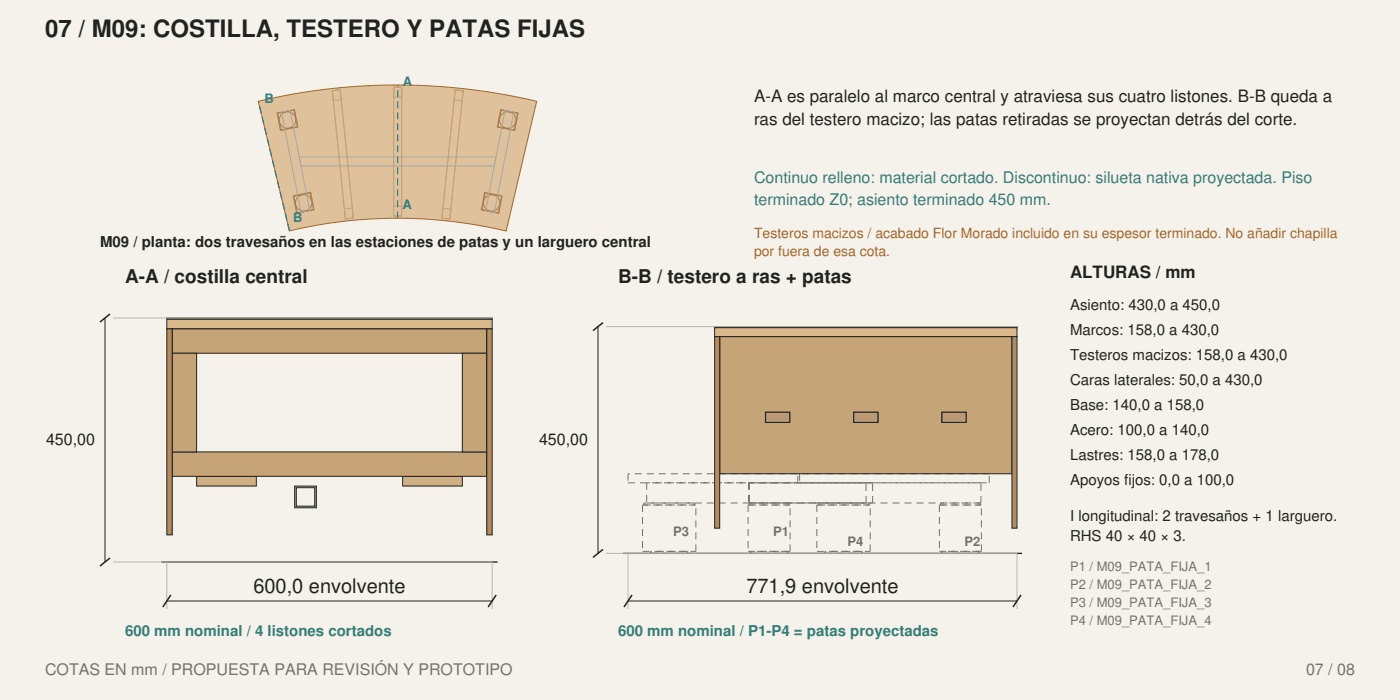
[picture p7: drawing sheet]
<svg xmlns="http://www.w3.org/2000/svg" width="494mm" height="247mm" viewBox="0 0 494 247" stroke-linecap="round" stroke-linejoin="round" font-family="sans-serif">
<path d="M0 0h493.9v246.9h-493.9z" fill="#f5f2eb"/>
<path d="M91.1 35.8l12.1-2.6 12.3-1.8 12.3-1.1 12.3-.3 12.7 .4 12.3 1.1 12.2 1.8 12 2.4-10.7 45.8-9.5-1.9-9.8-1.5-9.6-.8-9.6-.3-9.6 .3-9.6 .8-9.4 1.4-9.4 2z" fill="#dfc29c"/>
<path d="M91.1 35.8l12.1-2.6 12.3-1.8 12.3-1.1 12.3-.3 12.7 .4 12.3 1.1 12.2 1.8 12 2.4-10.7 45.8-9.5-1.9-9.8-1.5-9.6-.8-9.6-.3-9.6 .3-9.6 .8-9.4 1.4-9.4 2z" fill="none" stroke="#a86327" stroke-width=".35"/>
<path d="M117.2 32l2.8-.3 4.7 45.2-2.9 .3zM117.2 32l2.8-.3 .4 3.5-2.8 .3zM138.9 30.8h2.8v45.4h-2.9zM138.9 30.8h2.8v3.5h-2.8zM160.6 31.8l2.8 .3-4.7 45.2-2.8-.3zM160.6 31.8l2.8 .3-.4 3.5-2.8-.3zM121.5 73.7l2.8-.3 .4 3.5-2.9 .3zM138.8 72.7h2.9v3.5h-2.9zM156.2 73.5l2.9 .2-.4 3.6-2.8-.3z" fill="none" stroke="#c5a578" stroke-width=".35"/>
<g fill="none" stroke="#ac7b4b" stroke-width=".35">
<path d="M97.7 39.9l6.2-1.2 1.2 6.1-6.2 1.2zM97.9 40l5.9-1.2 1.1 5.9-5.8 1.1zM176.6 38.7l6.2 1.2-1.2 6.1-6.2-1.2zM176.7 38.9l5.9 1.1-1.1 5.8-5.9-1.1zM103.5 69.1l6.1-1.2 1.2 6.1-6.1 1.2zM103.6 69.2l5.9-1.1 1.1 5.8-5.8 1.1zM171 67.9l6.1 1.2-1.2 6.2-6.1-1.2zM171.1 68.1l5.9 1.1-1.2 5.9-5.8-1.2z"/>
<circle cx="101.4" cy="42.3" r="2.9"/>
<circle cx="179.1" cy="42.4" r="2.9"/>
<circle cx="107.1" cy="71.6" r="2.9"/>
<circle cx="173.5" cy="71.6" r="2.9"/>
</g>
<path d="M99.3 39.6l3.1-.6 6.9 35.3-3.1 .6zM178.2 39l3 .6-6.8 35.4-3.1-.6zM105.6 55.4h69.4l-.6 3.1h-68.2z" fill="none" stroke="#a7a9a7" stroke-width=".35"/>
<g fill="none" stroke="#307e7b" stroke-width=".42">
<path d="M91.1 35.8l.1 .4M91.6 37.6l.5 2.4M140.3 39.6v2.5M140.3 35.7v2.5M140.3 31.8v2.5M140.3 30v.4M92.5 41.3l.5 2.4M93.4 45.1l.6 2.4M94.3 48.9l.6 2.4M95.2 52.7l.6 2.4M96.1 56.4l.6 2.4M140.3 59v2.5"/>
<path d="M140.3 55.1v2.5M140.3 51.2v2.5M140.3 47.4v2.4M140.3 43.5v2.5M97 60.2l.6 2.4M97.9 64l.6 2.4M98.8 67.7l.6 2.4M99.7 71.5l.6 2.4M100.6 75.3l.6 2.4M101.5 79.1l.6 2.4M140.3 74.5v2.5M140.3 70.6v2.5"/>
<path d="M140.3 66.8v2.4M140.3 62.9v2.5"/>
</g>
<path d="M58.9 112.6h114.7v3.4h-114.7z" fill="#d9b98b"/>
<path d="M58.9 112.6h114.7v3.4h-114.7z" fill="none" stroke="#202321" stroke-width=".35"/>
<path d="M58.9 112.2h114.7v.4h-114.7z" fill="#d9b98b"/>
<path d="M58.9 112.2h114.7v.4h-114.7z" fill="none" stroke="#202321" stroke-width=".35"/>
<path d="M69.4 168h21v3.5h-21z" fill="#ceaf80"/>
<path d="M69.4 168h21v3.5h-21z" fill="none" stroke="#202321" stroke-width=".35"/>
<path d="M142.1 168h21v3.5h-21z" fill="#ceaf80"/>
<path d="M142.1 168h21v3.5h-21z" fill="none" stroke="#202321" stroke-width=".35"/>
<path d="M60.8 116h110.9v8.6h-110.9z" fill="#c5a578"/>
<path d="M60.8 116h110.9v8.6h-110.9z" fill="none" stroke="#202321" stroke-width=".35"/>
<path d="M60.8 159.4h110.9v8.6h-110.9z" fill="#c5a578"/>
<path d="M60.8 159.4h110.9v8.6h-110.9z" fill="none" stroke="#202321" stroke-width=".35"/>
<path d="M60.8 124.6h8.6v34.8h-8.6z" fill="#c5a578"/>
<path d="M60.8 124.6h8.6v34.8h-8.6z" fill="none" stroke="#202321" stroke-width=".35"/>
<path d="M163.1 124.6h8.6v34.8h-8.6z" fill="#c5a578"/>
<path d="M163.1 124.6h8.6v34.8h-8.6z" fill="none" stroke="#202321" stroke-width=".35"/>
<path d="M104 171.5h7.6v7.6h-7.6z" fill="#a7a9a7"/>
<path d="M104 171.5h7.6v7.6h-7.6z" fill="none" stroke="#202321" stroke-width=".35"/>
<path d="M104.5 172.1h6.5v6.5h-6.5z" fill="#f5f2eb"/>
<path d="M104.5 172.1h6.5v6.5h-6.5z" fill="none" stroke="#202321" stroke-width=".35"/>
<path d="M58.9 116h1.9v72.7h-1.9z" fill="#b68a5b"/>
<path d="M58.9 116h1.9v72.7h-1.9z" fill="none" stroke="#202321" stroke-width=".35"/>
<path d="M171.7 116h1.9v72.7h-1.9z" fill="#b68a5b"/>
<path d="M37 112.2v86.1M171.7 116h1.9v72.7h-1.9zM58.9 212h114.7" fill="none" stroke="#202321" stroke-width=".35"/>
<path d="M56.9 198.3h118.6" fill="none" stroke="#202321" stroke-width=".46"/>
<path d="M39.9 112.2h133.7M39.9 198.3h133.7v16.5M58.9 198.3v16.5" fill="none" stroke="#b9b5aa" stroke-width=".35"/>
<path d="M38.8 110.8l-3.5 2.8M38.8 196.8l-3.5 2.9M60.3 209.9l-2.9 4.2M175 209.9l-2.8 4.2" fill="none" stroke="#202321" stroke-width=".53"/>
<g fill="none" stroke="#70766c" stroke-width=".35">
<path d="M221.5 170.3h2.5M222.2 167.1h-.7v2.5M223.9 167.1h2.5M225.8 170.3h3.5M228.1 170.3v2.5M228.1 174.6v2.4M228.2 167.1h2.4M229.6 178.2h-2.9v2.4M230 170.3h3.6M230.3 178.2h3.5M232.4 167.1h2.5M234.2 170.3h3.6"/>
<path d="M234.6 178.2h3.5M236.6 167.1h2.5M238.5 170.3h3.5M238.8 178.2h3.5M240.9 167.1h2.4M242.7 170.3h3.6M243 178.2h2.5M245 177.4v.8M245.1 167.1h2.5M245.5 179.3v2.5M246.9 170.3h3.6M247.5 177.4h-20.4v.8"/>
<path d="M249.3 177.4h2.5M249.3 167.1h2.5M251.2 170.3h3.5M253.5 177.4h2.5M253.6 167.1h2.4M255.4 170.3h3.6M257.8 177.4h2.4M257.8 167.1h2.5M259.6 170.3h3.6M262 177.4h46.9M262 167.1h2.5M263.9 170.3h84.2"/>
<path d="M264.1 170.3v2.5M264.1 174.6v2.4M264.3 177.4v.8M264.4 170.3v2.5M264.4 174.6v2.4M266.3 167.1h2.4M266.7 178.2h-2.8v2.4M267.8 178.2h3.2M270.5 167.1h2.5M272 178.2h3.2M274.7 167.1h2.5M276.3 178.2h2.4"/>
<path d="M278.4 177.4v.8M278.7 179.3v2.5M279 167.1h2.4M281.4 167.9v2.4M282.1 167.1v2.5M283 167.1h2.5M287.2 167.1h2.5M288.6 177.4v.8M291.1 178.2h-2.9v2.4M291.5 167.1h2.5M291.8 178.2h3.5M295.7 167.1h2.5"/>
<path d="M296.1 178.2h3.5M299.9 167.1h2.5M300.3 178.2h3.5M304.2 167.1h2.5M304.5 178.2h2.5M305.5 170.7v2.5M305.5 175v2.4M306.5 177.4v.8M307 179.3v2.5M307.8 170.7v2.5M307.8 175v2.4M308.4 167.1h2.5"/>
<path d="M310.6 177.4h2.5M312.6 167.1h2.5M314.9 177.4h2.4M316.9 167.1h2.5M319.1 177.4h2.5M321.1 167.1h2.5M323.3 177.4h2.5M325.3 167.1h2.5M327.6 177.4h2.4M329.6 167.1h2.5M333.8 167.1h2.5M334.2 178.2h-2.8v2.4"/>
<path d="M334.3 177.4h-2.5v.8M334.9 177.4h3.6M335.3 178.2h3.2M338 167.1h2.5M339.1 177.4h3.6M339.5 178.2h3.2M342.3 167.1h2.5M343.7 178.2h2.5M345.8 177.4v.8M346.1 175v2.4h-2.7M346.1 170.7v2.5M346.2 179.3v2.5"/>
<path d="M346.5 167.1h2.5M349 167.9v2.4M226.7 194.5h2.4M226.7 182.4v2.5M226.7 186.6v2.5M226.7 190.9v2.4M230 194.5h-.5v.7h2.5M230.9 194.5h3.3M233.7 195.2h2.5M235.1 194.5h3.3M238 195.2h2.4M239.4 194.5h3.3v.7h-.5"/>
<path d="M245.5 192v2.5h-1.9M245.5 183.6v2.4M245.5 187.8v2.5M263.9 194.5h2.5M263.9 182.4v2.5M263.9 186.6v2.5M263.9 190.9v2.4M264.7 194.5v.7h2.5M267 194.5h3.6M269 195.2h2.4M271.2 194.5h3.6M273.2 195.2h2.5"/>
<path d="M277.9 194.5v.7h-.5M278.7 192v2.5h-3.3M278.7 183.6v2.4M278.7 187.8v2.5M288.2 194.5h2.4M288.2 182.4v2.5M288.2 186.6v2.5M288.2 190.9v2.4M291.5 194.5h-.5v.7h2.5M292.4 194.5h3.3M295.2 195.2h2.5M296.6 194.5h3.3"/>
<path d="M299.5 195.2h2.4M300.9 194.5h3.3v.7h-.5M307 192v2.5h-1.9M307 183.6v2.4M307 187.8v2.5M331.4 194.5h2.5M331.4 182.4v2.5M331.4 186.6v2.5M331.4 190.9v2.4M332.2 194.5v.7h2.5M334.5 194.5h3.6M336.5 195.2h2.4"/>
<path d="M338.7 194.5h3.6M340.7 195.2h2.5M345.4 194.5v.7h-.5M346.2 192v2.5h-3.3M346.2 183.6v2.4M346.2 187.8v2.5"/>
</g>
<path d="M252.1 115.6h106.7v3.2h-106.7z" fill="#d9b98b"/>
<path d="M252.1 115.6h106.7v3.2h-106.7z" fill="none" stroke="#202321" stroke-width=".35"/>
<path d="M252.1 115.2h106.7v.4h-106.7z" fill="#d9b98b"/>
<path d="M252.1 115.2h106.7v.4h-106.7z" fill="none" stroke="#202321" stroke-width=".35"/>
<path d="M253.9 118.8h103.1v48.3h-103.1z" fill="#c5a578"/>
<path d="M253.9 118.8h103.1v48.3h-103.1z" fill="none" stroke="#202321" stroke-width=".35"/>
<path d="M301.1 145.4h8.6v3.6h-8.6z" fill="#f5f2eb"/>
<path d="M301.1 145.4h8.6v3.6h-8.6z" fill="none" stroke="#202321" stroke-width=".35"/>
<path d="M332.3 145.4h8.6v3.6h-8.6z" fill="#f5f2eb"/>
<path d="M332.3 145.4h8.6v3.6h-8.6z" fill="none" stroke="#202321" stroke-width=".35"/>
<path d="M270 145.4h8.6v3.6h-8.6z" fill="#f5f2eb"/>
<path d="M270 145.4h8.6v3.6h-8.6z" fill="none" stroke="#202321" stroke-width=".35"/>
<path d="M270.1 145.4h8.5v3.6h-8.5z" fill="#ae977a"/>
<path d="M270.1 145.4h8.5v3.6h-8.5z" fill="none" stroke="#202321" stroke-width=".35"/>
<path d="M301.2 145.4h8.5v3.6h-8.5z" fill="#ae977a"/>
<path d="M301.2 145.4h8.5v3.6h-8.5z" fill="none" stroke="#202321" stroke-width=".35"/>
<path d="M332.3 145.4h8.5v3.6h-8.5z" fill="#ae977a"/>
<path d="M332.3 145.4h8.5v3.6h-8.5z" fill="none" stroke="#202321" stroke-width=".35"/>
<path d="M252.1 118.8h1.8v67.5h-1.8z" fill="#b68a5b"/>
<path d="M252.1 118.8h1.8v67.5h-1.8z" fill="none" stroke="#202321" stroke-width=".35"/>
<path d="M357 118.8h1.8v67.5h-1.8z" fill="#b68a5b"/>
<path d="M211 115.2v80M357 118.8h1.8v67.5h-1.8zM221.5 212h137.3" fill="none" stroke="#202321" stroke-width=".35"/>
<path d="M219.8 195.2h140.8" fill="none" stroke="#202321" stroke-width=".46"/>
<path d="M213.8 115.2h145M213.8 195.2h145v19.6M221.5 195.2v19.6" fill="none" stroke="#b9b5aa" stroke-width=".35"/>
<path d="M212.7 113.8l-3.5 2.8M212.7 193.8l-3.5 2.8M223 209.9l-2.9 4.2M360.2 209.9l-2.8 4.2" fill="none" stroke="#202321" stroke-width=".53"/>
<g fill="#f5f2eb">
<path d="M15.2 151.6h19.4v7.4h-19.4z"/>
<path d="M88.3 202.6h55.9v8.9h-55.9z"/>
<path d="M189.1 151.6h19.4v7.4h-19.4z"/>
<path d="M262.2 202.6h55.9v8.9h-55.9z"/>
</g>
<text font-size="8.5" fill="#202321" x="15.9" y="13.1">07 / M09: COSTILLA, TESTERO Y PATAS FIJAS</text>
<g font-size="7.1" fill="#202321">
<text x="89.4" y="209.2">600,0 envolvente</text>
<text x="263.3" y="209.2">771,9 envolvente</text>
</g>
<g font-size="6.7" fill="#202321">
<text x="44.1" y="99.8">A-A / costilla central</text>
<text x="218" y="99.8">B-B / testero a ras + patas</text>
</g>
<g font-size="6" fill="#202321">
<text x="266" y="36">A-A es paralelo al marco central y atraviesa sus cuatro listones. B-B queda a</text>
<text x="266" y="44.1">ras del testero macizo; las patas retiradas se proyectan detrás del corte.</text>
<text x="377.5" y="98.1">ALTURAS / mm</text>
</g>
<g font-size="5.6" fill="#307e7b">
<text x="266" y="64.6">Continuo relleno: material cortado. Discontinuo: silueta nativa proyectada. Piso</text>
<text x="266" y="72.3">terminado Z0; asiento terminado 450 mm.</text>
</g>
<g font-size="5.6" fill="#202321">
<text x="16.3" y="157">450,00</text>
<text x="190.2" y="157">450,00</text>
</g>
<g font-size="5.6" fill="#777269">
<text x="15.9" y="238.1">COTAS EN mm / PROPUESTA PARA REVISIÓN Y PROTOTIPO</text>
<text x="460.8" y="238.1">07 / 08</text>
</g>
<g font-size="5.3" fill="#202321">
<text x="35.3" y="87.1">M09 / planta: dos travesaños en las estaciones de patas y un larguero central</text>
<text x="377.5" y="109.4">Asiento: 430,0 a 450,0</text>
<text x="377.5" y="118.2">Marcos: 158,0 a 430,0</text>
<text x="377.5" y="127">Testeros macizos: 158,0 a 430,0</text>
<text x="377.5" y="135.8">Caras laterales: 50,0 a 430,0</text>
<text x="377.5" y="144.6">Base: 140,0 a 158,0</text>
<text x="377.5" y="153.5">Acero: 100,0 a 140,0</text>
<text x="377.5" y="162.3">Lastres: 158,0 a 178,0</text>
<text x="377.5" y="171.1">Apoyos fijos: 0,0 a 100,0</text>
<text x="377.5" y="183.8">I longitudinal: 2 travesaños + 1 larguero.</text>
<text x="377.5" y="190.9">RHS 40 × 40 × 3.</text>
</g>
<g font-size="5.3" fill="#307e7b">
<text x="44.1" y="224.4">600 mm nominal / 4 listones cortados</text>
<text x="218" y="224.4">600 mm nominal / P1-P4 = patas proyectadas</text>
</g>
<g font-size="4.9" fill="#a86327">
<text x="266" y="84">Testeros macizos / acabado Flor Morado incluido en su espesor terminado. No añadir chapilla</text>
<text x="266" y="90.3">por fuera de esa cota.</text>
</g>
<g font-size="4.6" fill="#307e7b">
<text x="142.1" y="30.5">A</text>
<text x="93.3" y="36.2">B</text>
<text x="142" y="73.7">A</text>
<text x="103.4" y="78.2">B</text>
</g>
<g font-size="4.6" fill="#70766c">
<text x="237.5" y="189.2">P3</text>
<text x="272.7" y="189.2">P1</text>
<text x="299" y="192.7">P4</text>
<text x="340.2" y="192.7">P2</text>
<text x="377.5" y="201.4">P1 / M09_PATA_FIJA_1</text>
<text x="377.5" y="207.8">P2 / M09_PATA_FIJA_2</text>
<text x="377.5" y="214.1">P3 / M09_PATA_FIJA_3</text>
<text x="377.5" y="220.5">P4 / M09_PATA_FIJA_4</text>
</g>
</svg>
